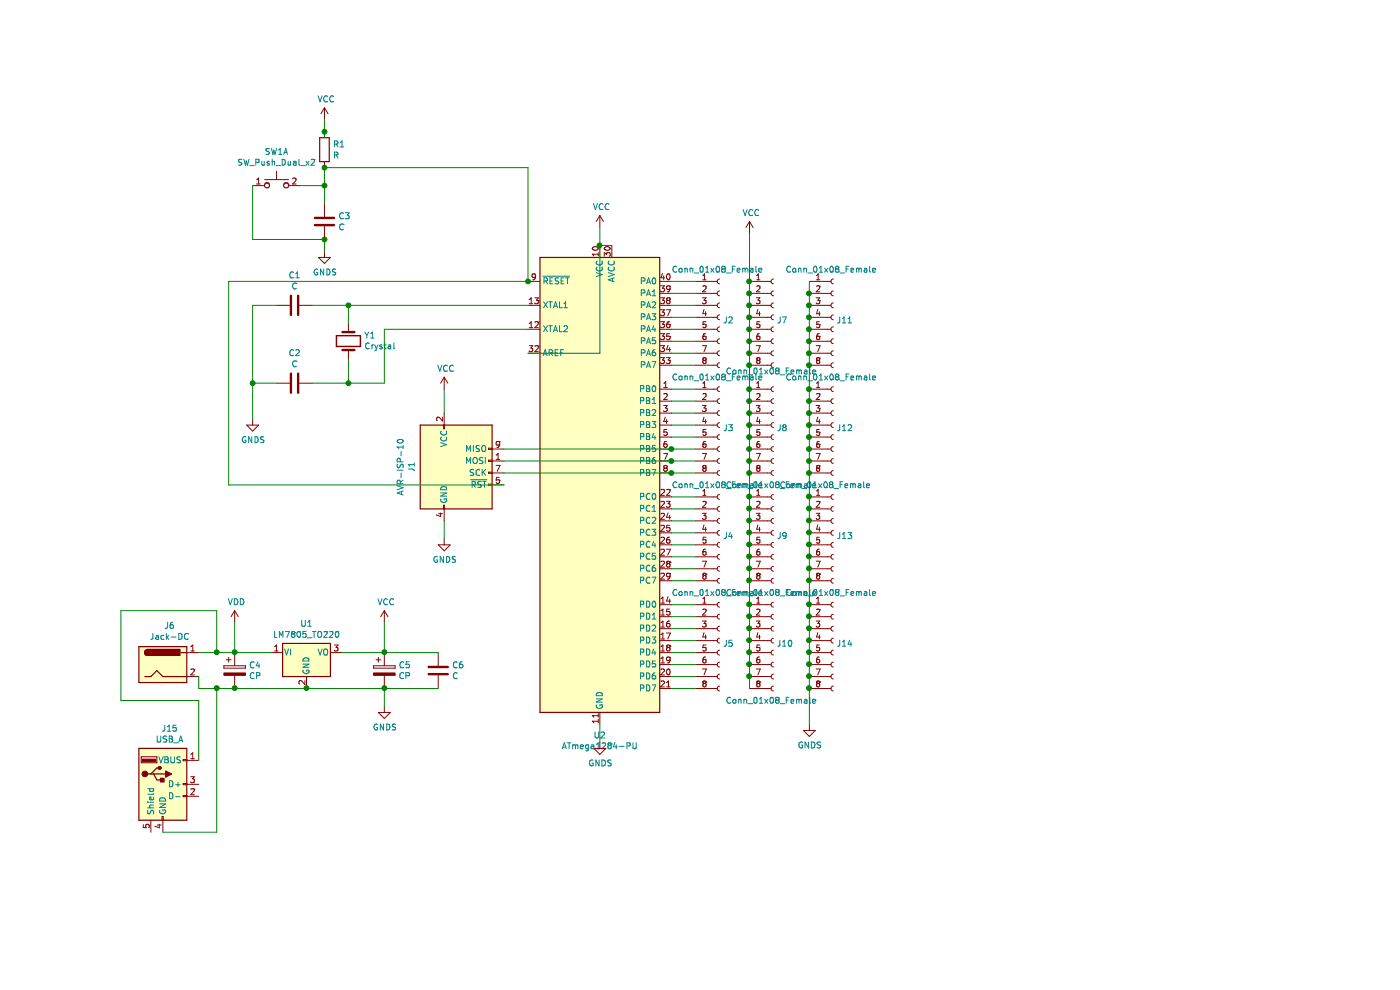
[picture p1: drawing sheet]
EESchema Schematic File Version 4
EELAYER 30 0
EELAYER END
$Descr A4 11693 8268
encoding utf-8
Sheet 1 1
Title ""
Date ""
Rev ""
Comp ""
Comment1 ""
Comment2 ""
Comment3 ""
Comment4 ""
$EndDescr
$Comp
L Device:C C1
U 1 1
P 2150 2550
F 0 "C1" V 1898 2550 50  0000 C CNN
F 1 "C" V 1989 2550 50  0000 C CNN
F 2 "Capacitor_THT:CP_Radial_Tantal_D4.5mm_P2.50mm" H 2188 2400 50  0001 C CNN
F 3 "~" H 2150 2550 50  0001 C CNN
	1    2150 2550
	0    1    1    0   
$EndComp
$Comp
L Device:C C2
U 1 1
P 2150 3200
F 0 "C2" V 1898 3200 50  0000 C CNN
F 1 "C" V 1989 3200 50  0000 C CNN
F 2 "Capacitor_THT:CP_Radial_Tantal_D4.5mm_P2.50mm" H 2188 3050 50  0001 C CNN
F 3 "~" H 2150 3200 50  0001 C CNN
	1    2150 3200
	0    1    1    0   
$EndComp
$Comp
L Connector:Conn_01x08_Female J2
U 1 1
P 5700 2650
F 0 "J2" H 5728 2626 50  0000 L CNN
F 1 "Conn_01x08_Female" H 5300 3050 50  0000 L CNN
F 2 "Connector_PinHeader_2.54mm:PinHeader_1x08_P2.54mm_Vertical" H 5700 2650 50  0001 C CNN
F 3 "~" H 5700 2650 50  0001 C CNN
	1    5700 2650
	1    0    0    -1  
$EndComp
$Comp
L Connector:Conn_01x08_Female J3
U 1 1
P 5700 3550
F 0 "J3" H 5728 3526 50  0000 L CNN
F 1 "Conn_01x08_Female" H 5300 3950 50  0000 L CNN
F 2 "Connector_PinHeader_2.54mm:PinHeader_1x08_P2.54mm_Vertical" H 5700 3550 50  0001 C CNN
F 3 "~" H 5700 3550 50  0001 C CNN
	1    5700 3550
	1    0    0    -1  
$EndComp
$Comp
L Connector:Conn_01x08_Female J4
U 1 1
P 5700 4450
F 0 "J4" H 5728 4426 50  0000 L CNN
F 1 "Conn_01x08_Female" H 5300 4850 50  0000 L CNN
F 2 "Connector_PinHeader_2.54mm:PinHeader_1x08_P2.54mm_Vertical" H 5700 4450 50  0001 C CNN
F 3 "~" H 5700 4450 50  0001 C CNN
	1    5700 4450
	1    0    0    -1  
$EndComp
$Comp
L Connector:Conn_01x08_Female J5
U 1 1
P 5700 5350
F 0 "J5" H 5728 5326 50  0000 L CNN
F 1 "Conn_01x08_Female" H 5300 5750 50  0000 L CNN
F 2 "Connector_PinHeader_2.54mm:PinHeader_1x08_P2.54mm_Vertical" H 5700 5350 50  0001 C CNN
F 3 "~" H 5700 5350 50  0001 C CNN
	1    5700 5350
	1    0    0    -1  
$EndComp
$Comp
L Connector:Conn_01x08_Female J8
U 1 1
P 6150 3550
F 0 "J8" H 6178 3526 50  0000 L CNN
F 1 "Conn_01x08_Female" H 5750 3050 50  0000 L CNN
F 2 "Connector_PinHeader_2.54mm:PinHeader_1x08_P2.54mm_Vertical" H 6150 3550 50  0001 C CNN
F 3 "~" H 6150 3550 50  0001 C CNN
	1    6150 3550
	1    0    0    -1  
$EndComp
$Comp
L Connector:Conn_01x08_Female J9
U 1 1
P 6150 4450
F 0 "J9" H 6178 4426 50  0000 L CNN
F 1 "Conn_01x08_Female" H 5750 3950 50  0000 L CNN
F 2 "Connector_PinHeader_2.54mm:PinHeader_1x08_P2.54mm_Vertical" H 6150 4450 50  0001 C CNN
F 3 "~" H 6150 4450 50  0001 C CNN
	1    6150 4450
	1    0    0    -1  
$EndComp
$Comp
L Connector:Conn_01x08_Female J10
U 1 1
P 6150 5350
F 0 "J10" H 6178 5326 50  0000 L CNN
F 1 "Conn_01x08_Female" H 5750 4850 50  0000 L CNN
F 2 "Connector_PinHeader_2.54mm:PinHeader_1x08_P2.54mm_Vertical" H 6150 5350 50  0001 C CNN
F 3 "~" H 6150 5350 50  0001 C CNN
	1    6150 5350
	1    0    0    -1  
$EndComp
$Comp
L Connector:Conn_01x08_Female J11
U 1 1
P 6650 2650
F 0 "J11" H 6678 2626 50  0000 L CNN
F 1 "Conn_01x08_Female" H 6250 3050 50  0000 L CNN
F 2 "Connector_PinHeader_2.54mm:PinHeader_1x08_P2.54mm_Vertical" H 6650 2650 50  0001 C CNN
F 3 "~" H 6650 2650 50  0001 C CNN
	1    6650 2650
	1    0    0    -1  
$EndComp
$Comp
L Connector:Conn_01x08_Female J13
U 1 1
P 6650 4450
F 0 "J13" H 6678 4426 50  0000 L CNN
F 1 "Conn_01x08_Female" H 6200 4850 50  0000 L CNN
F 2 "Connector_PinHeader_2.54mm:PinHeader_1x08_P2.54mm_Vertical" H 6650 4450 50  0001 C CNN
F 3 "~" H 6650 4450 50  0001 C CNN
	1    6650 4450
	1    0    0    -1  
$EndComp
$Comp
L Connector:Conn_01x08_Female J14
U 1 1
P 6650 5350
F 0 "J14" H 6678 5326 50  0000 L CNN
F 1 "Conn_01x08_Female" H 6250 5750 50  0000 L CNN
F 2 "Connector_PinHeader_2.54mm:PinHeader_1x08_P2.54mm_Vertical" H 6650 5350 50  0001 C CNN
F 3 "~" H 6650 5350 50  0001 C CNN
	1    6650 5350
	1    0    0    -1  
$EndComp
$Comp
L power:VCC #PWR0101
U 1 1
P 5950 1950
F 0 "#PWR0101" H 5950 1800 50  0001 C CNN
F 1 "VCC" H 5965 2123 50  0000 C CNN
F 2 "" H 5950 1950 50  0001 C CNN
F 3 "" H 5950 1950 50  0001 C CNN
	1    5950 1950
	1    0    0    -1  
$EndComp
Wire Wire Line
	6450 6050 6450 5750
Wire Wire Line
	6450 5750 6450 5650
Connection ~ 6450 5750
Wire Wire Line
	6450 5550 6450 5650
Connection ~ 6450 5650
Wire Wire Line
	6450 5450 6450 5550
Connection ~ 6450 5550
Connection ~ 6450 5450
Wire Wire Line
	6450 5250 6450 5350
Connection ~ 6450 5350
Wire Wire Line
	6450 5350 6450 5450
Wire Wire Line
	6450 5150 6450 5250
Connection ~ 6450 5250
Connection ~ 6450 5150
Connection ~ 6450 5050
Wire Wire Line
	6450 4850 6450 4750
Connection ~ 6450 4850
Wire Wire Line
	6450 4750 6450 4650
Connection ~ 6450 4750
Wire Wire Line
	6450 4650 6450 4550
Connection ~ 6450 4650
Wire Wire Line
	6450 4550 6450 4450
Connection ~ 6450 4550
Connection ~ 6450 4450
Wire Wire Line
	6450 4350 6450 4250
Connection ~ 6450 4350
Wire Wire Line
	6450 4250 6450 4150
Connection ~ 6450 4250
Connection ~ 6450 4150
Wire Wire Line
	5950 3250 5950 3350
Wire Wire Line
	5950 3350 5950 3450
Connection ~ 5950 3350
Wire Wire Line
	5950 3450 5950 3550
Connection ~ 5950 3450
Wire Wire Line
	5950 3650 5950 3750
Connection ~ 5950 3750
Wire Wire Line
	5950 3750 5950 3850
Wire Wire Line
	5950 3550 5950 3650
Connection ~ 5950 3550
Connection ~ 5950 3650
Connection ~ 5950 3850
Connection ~ 5950 4150
Wire Wire Line
	5950 4250 5950 4350
Connection ~ 5950 4250
Wire Wire Line
	5950 4350 5950 4450
Connection ~ 5950 4350
Wire Wire Line
	5950 4450 5950 4550
Connection ~ 5950 4450
Wire Wire Line
	5950 4550 5950 4650
Connection ~ 5950 4550
Wire Wire Line
	5950 4650 5950 4750
Connection ~ 5950 4650
Wire Wire Line
	5950 4750 5950 4850
Connection ~ 5950 4750
Wire Wire Line
	5950 4850 5950 5050
Connection ~ 5950 4850
Connection ~ 5950 5050
Wire Wire Line
	5950 5150 5950 5250
Connection ~ 5950 5150
Wire Wire Line
	5950 5250 5950 5350
Connection ~ 5950 5250
Wire Wire Line
	5950 5350 5950 5450
Connection ~ 5950 5350
Wire Wire Line
	5950 5450 5950 5550
Connection ~ 5950 5450
Wire Wire Line
	5950 5550 5950 5650
Connection ~ 5950 5550
Wire Wire Line
	5950 5650 5950 5750
Connection ~ 5950 5650
Wire Wire Line
	5950 3250 5950 3050
Connection ~ 5950 3250
Wire Wire Line
	6450 2350 6450 2450
Wire Wire Line
	6450 2450 6450 2550
Connection ~ 6450 2450
Wire Wire Line
	6450 2550 6450 2650
Connection ~ 6450 2550
Wire Wire Line
	6450 2650 6450 2750
Connection ~ 6450 2650
Wire Wire Line
	6450 2850 6450 2950
Wire Wire Line
	6450 2950 6450 3050
Connection ~ 6450 2950
Wire Wire Line
	6450 2850 6450 2750
Connection ~ 6450 2850
Connection ~ 6450 2750
$Comp
L power:VCC #PWR0103
U 1 1
P 3400 3250
F 0 "#PWR0103" H 3400 3100 50  0001 C CNN
F 1 "VCC" H 3415 3423 50  0000 C CNN
F 2 "" H 3400 3250 50  0001 C CNN
F 3 "" H 3400 3250 50  0001 C CNN
	1    3400 3250
	1    0    0    -1  
$EndComp
Wire Wire Line
	3400 4350 3400 4500
Wire Wire Line
	2300 3200 2600 3200
Wire Wire Line
	2600 3200 2600 3000
Wire Wire Line
	2600 2700 2600 2550
Wire Wire Line
	2600 2550 2300 2550
Wire Wire Line
	2900 3200 2600 3200
Connection ~ 2600 3200
$Comp
L Connector:AVR-ISP-10 J1
U 1 1
P 3500 3950
F 0 "J1" V 3125 4000 50  0000 C CNN
F 1 "AVR-ISP-10" V 3034 4000 50  0000 C CNN
F 2 "Connector_PinHeader_2.54mm:PinHeader_2x05_P2.54mm_Vertical" V 3250 4000 50  0001 C CNN
F 3 " ~" H 2225 3400 50  0001 C CNN
	1    3500 3950
	1    0    0    -1  
$EndComp
Wire Wire Line
	3400 3450 3400 3250
Wire Wire Line
	2900 2750 2900 3200
Wire Wire Line
	3900 4050 1600 4050
Wire Wire Line
	1600 4050 1600 2350
Wire Wire Line
	1600 2350 4100 2350
Connection ~ 5950 2350
Wire Wire Line
	5950 2350 5950 1950
Connection ~ 5950 2450
Wire Wire Line
	5950 2450 5950 2350
Connection ~ 5950 2550
Wire Wire Line
	5950 2550 5950 2450
Connection ~ 5950 2650
Wire Wire Line
	5950 2650 5950 2550
Connection ~ 5950 2750
Connection ~ 5950 2850
Wire Wire Line
	5950 2850 5950 2750
Connection ~ 5950 2950
Wire Wire Line
	5950 2950 5950 2850
Wire Wire Line
	5950 3050 5950 2950
$Comp
L Connector:Conn_01x08_Female J7
U 1 1
P 6150 2650
F 0 "J7" H 6178 2626 50  0000 L CNN
F 1 "Conn_01x08_Female" H 5750 2200 50  0000 L CNN
F 2 "Connector_PinHeader_2.54mm:PinHeader_1x08_P2.54mm_Vertical" H 6150 2650 50  0001 C CNN
F 3 "~" H 6150 2650 50  0001 C CNN
	1    6150 2650
	1    0    0    -1  
$EndComp
Connection ~ 5950 3050
Wire Wire Line
	5950 2650 5950 2750
Wire Wire Line
	6450 4450 6450 4350
Connection ~ 6450 3250
Connection ~ 6450 3350
Connection ~ 6450 3450
Wire Wire Line
	6450 3450 6450 3350
Connection ~ 6450 3550
Wire Wire Line
	6450 3550 6450 3450
Connection ~ 6450 3650
Wire Wire Line
	6450 3650 6450 3550
$Comp
L Connector:Conn_01x08_Female J12
U 1 1
P 6650 3550
F 0 "J12" H 6678 3526 50  0000 L CNN
F 1 "Conn_01x08_Female" H 6250 3950 50  0000 L CNN
F 2 "Connector_PinHeader_2.54mm:PinHeader_1x08_P2.54mm_Vertical" H 6650 3550 50  0001 C CNN
F 3 "~" H 6650 3550 50  0001 C CNN
	1    6650 3550
	1    0    0    -1  
$EndComp
Wire Wire Line
	6450 3750 6450 3650
Wire Wire Line
	6450 3850 6450 3750
Wire Wire Line
	6450 3950 6450 3850
Wire Wire Line
	6450 4150 6450 3950
Connection ~ 6450 3850
Connection ~ 6450 3750
Connection ~ 6450 3950
Wire Wire Line
	6450 3050 6450 3250
Connection ~ 6450 3050
Wire Wire Line
	4700 6050 4700 6200
$Comp
L power:VCC #PWR0110
U 1 1
P 4700 1900
F 0 "#PWR0110" H 4700 1750 50  0001 C CNN
F 1 "VCC" H 4715 2073 50  0000 C CNN
F 2 "" H 4700 1900 50  0001 C CNN
F 3 "" H 4700 1900 50  0001 C CNN
	1    4700 1900
	1    0    0    -1  
$EndComp
Wire Wire Line
	4700 2050 4700 1900
Wire Wire Line
	4100 2950 4700 2950
Wire Wire Line
	4700 2950 4700 2050
Connection ~ 4700 2050
Wire Wire Line
	4700 2050 4800 2050
Wire Wire Line
	5500 2350 5300 2350
Wire Wire Line
	5300 2450 5500 2450
Wire Wire Line
	5500 2550 5300 2550
Wire Wire Line
	5300 2650 5500 2650
Wire Wire Line
	5300 2750 5500 2750
Wire Wire Line
	5500 2850 5300 2850
Wire Wire Line
	5300 2950 5500 2950
Wire Wire Line
	5500 3050 5300 3050
Wire Wire Line
	5300 3250 5500 3250
Wire Wire Line
	5500 3350 5300 3350
Wire Wire Line
	5300 3450 5500 3450
Wire Wire Line
	5500 3550 5300 3550
Wire Wire Line
	5300 3650 5500 3650
Wire Wire Line
	5300 4150 5500 4150
Wire Wire Line
	5500 4250 5300 4250
Wire Wire Line
	5300 4350 5500 4350
Wire Wire Line
	5500 4450 5300 4450
Wire Wire Line
	5300 4550 5500 4550
Wire Wire Line
	5500 4650 5300 4650
Wire Wire Line
	5300 4750 5500 4750
Wire Wire Line
	5500 4850 5300 4850
Wire Wire Line
	5300 5050 5500 5050
Wire Wire Line
	5500 5150 5300 5150
Wire Wire Line
	5300 5250 5500 5250
Wire Wire Line
	5500 5350 5300 5350
Wire Wire Line
	5300 5450 5500 5450
Wire Wire Line
	5500 5550 5300 5550
Wire Wire Line
	5300 5650 5500 5650
Wire Wire Line
	5500 5750 5300 5750
Wire Wire Line
	5950 3850 5950 3950
Wire Wire Line
	5950 5050 5950 5150
Connection ~ 5950 3950
Wire Wire Line
	5950 3950 5950 4150
Wire Wire Line
	5950 4150 5950 4250
Wire Wire Line
	6450 5050 6450 4850
Wire Wire Line
	6450 5050 6450 5150
Wire Wire Line
	6450 3250 6450 3350
$Comp
L Device:R R1
U 1 1
P 2400 1250
F 0 "R1" H 2470 1296 50  0000 L CNN
F 1 "R" H 2470 1205 50  0000 L CNN
F 2 "Resistor_THT:R_Axial_DIN0309_L9.0mm_D3.2mm_P12.70mm_Horizontal" V 2330 1250 50  0001 C CNN
F 3 "~" H 2400 1250 50  0001 C CNN
	1    2400 1250
	1    0    0    -1  
$EndComp
$Comp
L Device:C C3
U 1 1
P 2400 1850
F 0 "C3" H 2515 1896 50  0000 L CNN
F 1 "C" H 2515 1805 50  0000 L CNN
F 2 "Capacitor_THT:CP_Radial_Tantal_D4.5mm_P2.50mm" H 2438 1700 50  0001 C CNN
F 3 "~" H 2400 1850 50  0001 C CNN
	1    2400 1850
	1    0    0    -1  
$EndComp
$Comp
L power:VCC #PWR0111
U 1 1
P 2400 1000
F 0 "#PWR0111" H 2400 850 50  0001 C CNN
F 1 "VCC" H 2415 1173 50  0000 C CNN
F 2 "" H 2400 1000 50  0001 C CNN
F 3 "" H 2400 1000 50  0001 C CNN
	1    2400 1000
	1    0    0    -1  
$EndComp
Wire Wire Line
	2400 2000 2400 2100
Connection ~ 2400 1100
Wire Wire Line
	2400 1100 2400 1150
Wire Wire Line
	2400 1000 2400 1100
Wire Wire Line
	2400 1400 4100 1400
Wire Wire Line
	4100 1400 4100 2350
Connection ~ 2400 1400
Wire Wire Line
	2400 1400 2400 1550
Wire Wire Line
	2400 1550 2200 1550
Connection ~ 2400 1550
Wire Wire Line
	1800 2000 2400 2000
Connection ~ 2400 2000
$Comp
L Switch:SW_Push_Dual_x2 SW1
U 1 1
P 2000 1550
F 0 "SW1" H 2000 1835 50  0000 C CNN
F 1 "SW_Push_Dual_x2" H 2000 1744 50  0000 C CNN
F 2 "Button_Switch_THT:SW_TH_Tactile_Omron_B3F-10xx" H 2000 1750 50  0001 C CNN
F 3 "~" H 2000 1750 50  0001 C CNN
	1    2000 1550
	1    0    0    -1  
$EndComp
Wire Wire Line
	2400 1550 2400 1700
Wire Wire Line
	1800 1550 1800 2000
Wire Wire Line
	1800 2550 1800 3200
Wire Wire Line
	1800 2550 2000 2550
Wire Wire Line
	2000 3200 1800 3200
Connection ~ 1800 3200
Wire Wire Line
	1800 3200 1800 3500
Connection ~ 2600 2550
$Comp
L power:GNDS #PWR0104
U 1 1
P 4700 6200
F 0 "#PWR0104" H 4700 5950 50  0001 C CNN
F 1 "GNDS" H 4705 6027 50  0000 C CNN
F 2 "" H 4700 6200 50  0001 C CNN
F 3 "" H 4700 6200 50  0001 C CNN
	1    4700 6200
	1    0    0    -1  
$EndComp
$Comp
L power:GNDS #PWR0105
U 1 1
P 6450 6050
F 0 "#PWR0105" H 6450 5800 50  0001 C CNN
F 1 "GNDS" H 6455 5877 50  0000 C CNN
F 2 "" H 6450 6050 50  0001 C CNN
F 3 "" H 6450 6050 50  0001 C CNN
	1    6450 6050
	1    0    0    -1  
$EndComp
$Comp
L power:GNDS #PWR0106
U 1 1
P 3400 4500
F 0 "#PWR0106" H 3400 4250 50  0001 C CNN
F 1 "GNDS" H 3405 4327 50  0000 C CNN
F 2 "" H 3400 4500 50  0001 C CNN
F 3 "" H 3400 4500 50  0001 C CNN
	1    3400 4500
	1    0    0    -1  
$EndComp
$Comp
L power:GNDS #PWR0109
U 1 1
P 1800 3500
F 0 "#PWR0109" H 1800 3250 50  0001 C CNN
F 1 "GNDS" H 1805 3327 50  0000 C CNN
F 2 "" H 1800 3500 50  0001 C CNN
F 3 "" H 1800 3500 50  0001 C CNN
	1    1800 3500
	1    0    0    -1  
$EndComp
$Comp
L power:GNDS #PWR0112
U 1 1
P 2400 2100
F 0 "#PWR0112" H 2400 1850 50  0001 C CNN
F 1 "GNDS" H 2405 1927 50  0000 C CNN
F 2 "" H 2400 2100 50  0001 C CNN
F 3 "" H 2400 2100 50  0001 C CNN
	1    2400 2100
	1    0    0    -1  
$EndComp
$Comp
L Device:Crystal Y1
U 1 1
P 2600 2850
F 0 "Y1" V 2646 2981 50  0000 L CNN
F 1 "Crystal" V 2555 2981 50  0000 L CNN
F 2 "Crystal:Crystal_HC49-U_Vertical" H 2600 2850 50  0001 C CNN
F 3 "~" H 2600 2850 50  0001 C CNN
	1    2600 2850
	0    1    -1   0   
$EndComp
Connection ~ 4100 2350
Connection ~ 5300 3950
Wire Wire Line
	5500 3950 5300 3950
Wire Wire Line
	5300 3850 5500 3850
Connection ~ 5300 3850
Wire Wire Line
	5300 3750 5500 3750
Connection ~ 5300 3750
Wire Wire Line
	3900 3950 5300 3950
Wire Wire Line
	3900 3850 5300 3850
Wire Wire Line
	3900 3750 5300 3750
Wire Wire Line
	2900 2750 4100 2750
Wire Wire Line
	4100 2550 2600 2550
$Comp
L power:GNDS #PWR0102
U 1 1
P 2900 5900
F 0 "#PWR0102" H 2900 5650 50  0001 C CNN
F 1 "GNDS" H 2905 5727 50  0000 C CNN
F 2 "" H 2900 5900 50  0001 C CNN
F 3 "" H 2900 5900 50  0001 C CNN
	1    2900 5900
	1    0    0    -1  
$EndComp
Connection ~ 2900 5450
Wire Wire Line
	2900 5450 2900 5200
$Comp
L power:VCC #PWR0108
U 1 1
P 2900 5200
F 0 "#PWR0108" H 2900 5050 50  0001 C CNN
F 1 "VCC" H 2915 5373 50  0000 C CNN
F 2 "" H 2900 5200 50  0001 C CNN
F 3 "" H 2900 5200 50  0001 C CNN
	1    2900 5200
	1    0    0    -1  
$EndComp
Wire Wire Line
	2900 5450 2550 5450
Connection ~ 2900 5750
Wire Wire Line
	2900 5750 2900 5900
Connection ~ 2250 5750
Wire Wire Line
	2250 5750 2900 5750
Connection ~ 1650 5750
Wire Wire Line
	1650 5750 2250 5750
Wire Wire Line
	1350 5750 1500 5750
Wire Wire Line
	1650 5200 1650 5450
Connection ~ 1650 5450
Wire Wire Line
	1650 5450 1950 5450
$Comp
L Device:CP C5
U 1 1
P 2900 5600
F 0 "C5" H 3018 5646 50  0000 L CNN
F 1 "CP" H 3018 5555 50  0000 L CNN
F 2 "Capacitor_THT:CP_Radial_D5.0mm_P2.50mm" H 2938 5450 50  0001 C CNN
F 3 "~" H 2900 5600 50  0001 C CNN
	1    2900 5600
	1    0    0    -1  
$EndComp
$Comp
L Device:CP C4
U 1 1
P 1650 5600
F 0 "C4" H 1768 5646 50  0000 L CNN
F 1 "CP" H 1768 5555 50  0000 L CNN
F 2 "Capacitor_THT:CP_Radial_D5.0mm_P2.50mm" H 1688 5450 50  0001 C CNN
F 3 "~" H 1650 5600 50  0001 C CNN
	1    1650 5600
	1    0    0    -1  
$EndComp
$Comp
L Connector:Jack-DC J6
U 1 1
P 1050 5550
F 0 "J6" H 1107 5875 50  0000 C CNN
F 1 "Jack-DC" H 1107 5784 50  0000 C CNN
F 2 "Connector_BarrelJack:BarrelJack_CUI_PJ-102AH_Horizontal" H 1100 5510 50  0001 C CNN
F 3 "~" H 1100 5510 50  0001 C CNN
	1    1050 5550
	1    0    0    -1  
$EndComp
$Comp
L power:VDD #PWR0107
U 1 1
P 1650 5200
F 0 "#PWR0107" H 1650 5050 50  0001 C CNN
F 1 "VDD" H 1665 5373 50  0000 C CNN
F 2 "" H 1650 5200 50  0001 C CNN
F 3 "" H 1650 5200 50  0001 C CNN
	1    1650 5200
	1    0    0    -1  
$EndComp
$Comp
L Regulator_Linear:LM7805_TO220 U1
U 1 1
P 2250 5450
F 0 "U1" H 2250 5692 50  0000 C CNN
F 1 "LM7805_TO220" H 2250 5601 50  0000 C CNN
F 2 "Package_TO_SOT_THT:TO-220-3_Vertical" H 2250 5675 50  0001 C CIN
F 3 "https://www.onsemi.cn/PowerSolutions/document/MC7800-D.PDF" H 2250 5400 50  0001 C CNN
	1    2250 5450
	1    0    0    -1  
$EndComp
$Comp
L MCU_Microchip_ATmega:ATmega1284-PU U2
U 1 1
P 4700 4050
F 0 "U2" H 4700 1961 50  0000 C CNN
F 1 "ATmega1284-PU" H 4700 1870 50  0000 C CNN
F 2 "Package_DIP:DIP-40_W15.24mm" H 4700 4050 50  0001 C CIN
F 3 "http://ww1.microchip.com/downloads/en/DeviceDoc/Atmel-8272-8-bit-AVR-microcontroller-ATmega164A_PA-324A_PA-644A_PA-1284_P_datasheet.pdf" H 4700 4050 50  0001 C CNN
	1    4700 4050
	1    0    0    -1  
$EndComp
$Comp
L Device:C C6
U 1 1
P 3350 5600
F 0 "C6" H 3465 5646 50  0000 L CNN
F 1 "C" H 3465 5555 50  0000 L CNN
F 2 "Capacitor_THT:CP_Radial_Tantal_D5.0mm_P2.50mm" H 3388 5450 50  0001 C CNN
F 3 "~" H 3350 5600 50  0001 C CNN
	1    3350 5600
	1    0    0    -1  
$EndComp
Wire Wire Line
	2900 5450 3350 5450
Wire Wire Line
	2900 5750 3350 5750
Wire Wire Line
	1350 5650 1350 5750
$Comp
L Connector:USB_A J15
U 1 1
P 1050 6550
F 0 "J15" H 1107 7017 50  0000 C CNN
F 1 "USB_A" H 1107 6926 50  0000 C CNN
F 2 "Connector_USB:USB_A_Molex_67643_Horizontal" H 1200 6500 50  0001 C CNN
F 3 " ~" H 1200 6500 50  0001 C CNN
	1    1050 6550
	1    0    0    -1  
$EndComp
Wire Wire Line
	1350 5450 1500 5450
Wire Wire Line
	700  5850 700  5100
Wire Wire Line
	700  5100 1500 5100
Wire Wire Line
	1500 5100 1500 5450
Connection ~ 1500 5450
Wire Wire Line
	1500 5450 1650 5450
Wire Wire Line
	1050 6950 1500 6950
Wire Wire Line
	1500 6950 1500 5750
Connection ~ 1500 5750
Wire Wire Line
	1500 5750 1650 5750
Wire Wire Line
	1350 6350 1350 5850
Wire Wire Line
	700  5850 1350 5850
$EndSCHEMATC
